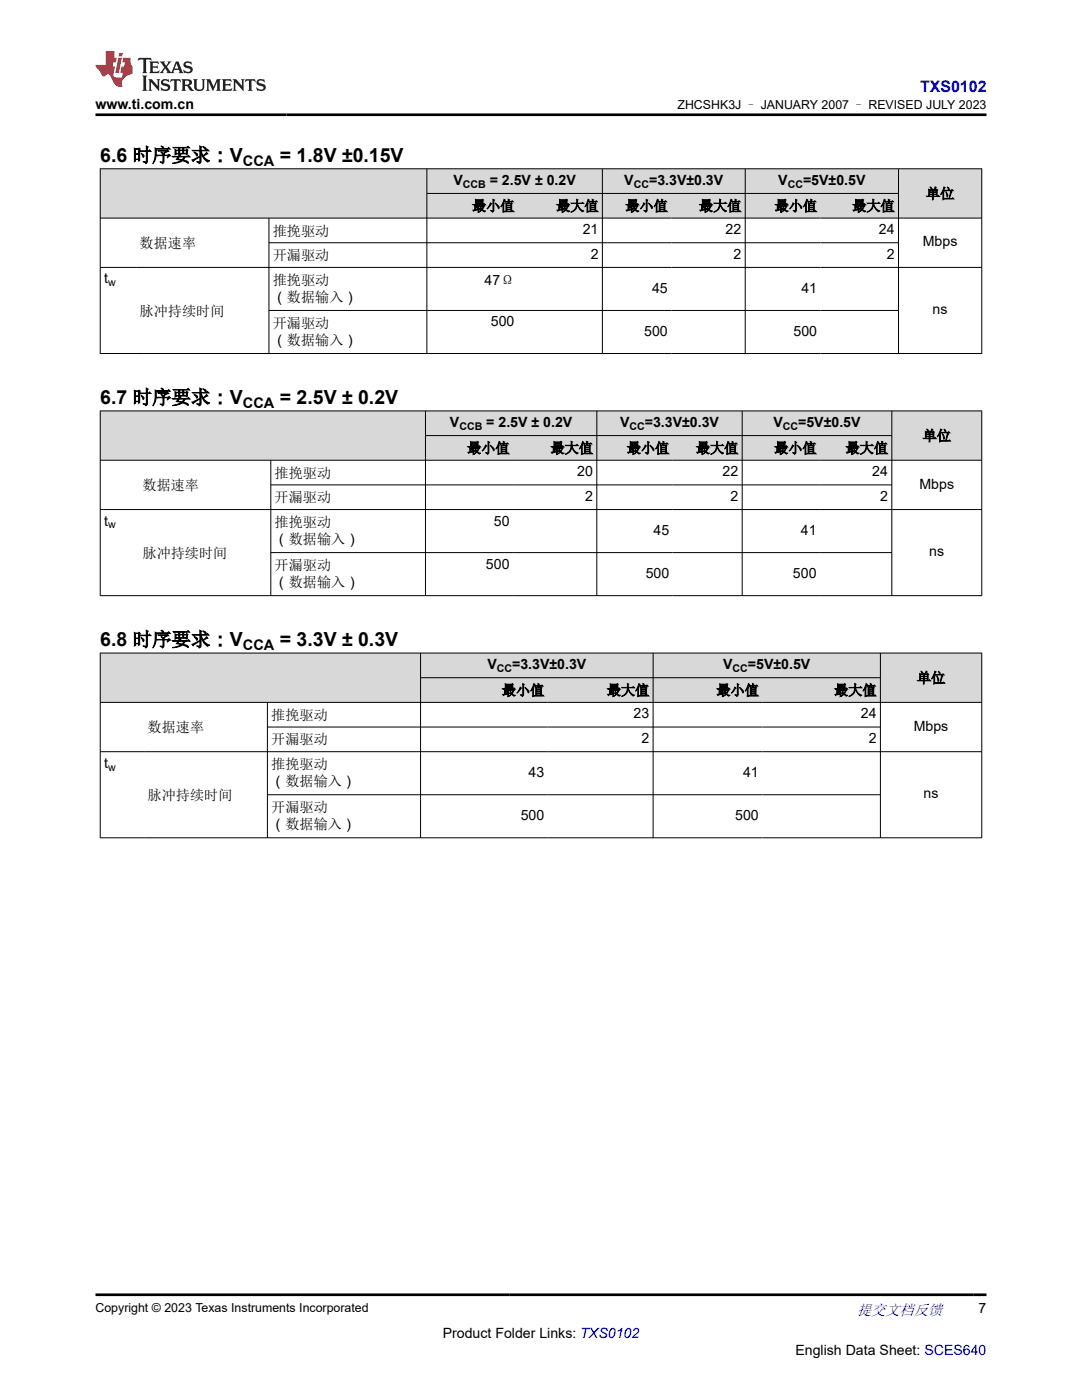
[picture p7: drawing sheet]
<svg xmlns="http://www.w3.org/2000/svg" width="216mm" height="279mm" viewBox="0 0 216 279" stroke-linecap="round" stroke-linejoin="round" font-family="sans-serif">
<g fill="#d8d8d8">
<path d="M20 33.7h175.9v4.9h-175.9z" fill-rule="evenodd"/>
<path d="M20.1 33.7h65v9.8h-65z" fill-rule="evenodd"/>
<path d="M85.2 33.7h34.9v4.8h-34.9z" fill-rule="evenodd"/>
<path d="M120.3 33.7h28.3v4.8h-28.3z" fill-rule="evenodd"/>
<path d="M148.8 33.7h30.4v4.8h-30.4z" fill-rule="evenodd"/>
<path d="M179.3 33.7h16.5v9.8h-16.5z" fill-rule="evenodd"/>
<path d="M85.2 38.7h18.2v4.8h-18.2z" fill-rule="evenodd"/>
<path d="M103.4 38.7h16.7v4.8h-16.7z" fill-rule="evenodd"/>
<path d="M120.3 38.7h13.6v4.8h-13.6z" fill-rule="evenodd"/>
<path d="M133.9 38.7h14.7v4.8h-14.7z" fill-rule="evenodd"/>
<path d="M148.8 38.7h14.9v4.8h-14.9z" fill-rule="evenodd"/>
<path d="M163.7 38.7h15.5v4.8h-15.5z" fill-rule="evenodd"/>
</g>
<g fill="none" stroke="#000" stroke-width=".2">
<path d="M19.9 33.7h176.1M20 33.6v37M85.2 33.6v37M85.2 38.6h94.1M120.2 33.6v37M148.7 33.6v37M179.3 33.6v37M195.9 33.6v37M19.9 43.5h176.1M19.9 53.4h176.1M53.7 43.5v27.1M53.7 48.4h125.6"/>
<path d="M19.9 70.5h176.1M53.7 62h125.6"/>
</g>
<g fill="#d8d8d8">
<path d="M20 82h175.9v4.9h-175.9z" fill-rule="evenodd"/>
<path d="M20.1 82.1h64.7v9.7h-64.7z" fill-rule="evenodd"/>
<path d="M85 82.1h34v4.8h-34z" fill-rule="evenodd"/>
<path d="M119.2 82.1h28.8v4.8h-28.8z" fill-rule="evenodd"/>
<path d="M148.2 82.1h29.7v4.8h-29.7z" fill-rule="evenodd"/>
<path d="M178 82.1h17.8v9.7h-17.8z" fill-rule="evenodd"/>
<path d="M85 87h17.4v4.8h-17.4z" fill-rule="evenodd"/>
<path d="M102.4 87h16.6v4.8h-16.6z" fill-rule="evenodd"/>
<path d="M119.2 87h15v4.8h-15z" fill-rule="evenodd"/>
<path d="M134.2 87h13.8v4.8h-13.8z" fill-rule="evenodd"/>
<path d="M148.2 87h15.4v4.8h-15.4z" fill-rule="evenodd"/>
<path d="M163.6 87h14.3v4.8h-14.3z" fill-rule="evenodd"/>
</g>
<g fill="none" stroke="#000" stroke-width=".2">
<path d="M19.9 82h176.1M19.9 91.9h176.1M20 81.9v37M54 91.9v27M54 96.8h124M84.9 81.9v37M84.9 86.9h93.1M119.1 81.9v37M148.1 81.9v37M178 81.9v37M195.9 81.9v37M19.9 101.7h176.1"/>
<path d="M19.9 118.9h176.1M54 110.3h124"/>
</g>
<g fill="#d8d8d8">
<path d="M20 130.3h175.9v5h-175.9z" fill-rule="evenodd"/>
<path d="M20.1 130.4h63.8v9.7h-63.8z" fill-rule="evenodd"/>
<path d="M84 130.4h46.3v4.8h-46.3z" fill-rule="evenodd"/>
<path d="M130.4 130.4h45.2v4.8h-45.2z" fill-rule="evenodd"/>
<path d="M175.7 130.4h20.1v9.7h-20.1z" fill-rule="evenodd"/>
<path d="M84 135.3h25.3v4.8h-25.3z" fill-rule="evenodd"/>
<path d="M109.3 135.3h21v4.8h-21z" fill-rule="evenodd"/>
<path d="M130.4 135.3h21.7v4.8h-21.7z" fill-rule="evenodd"/>
<path d="M152.1 135.3h23.5v4.8h-23.5z" fill-rule="evenodd"/>
</g>
<g fill="none" stroke="#000" stroke-width=".2">
<path d="M19.9 130.3h176.1M20 130.3v37M83.9 130.3v37M83.9 135.3h91.8M130.3 130.3v37M175.7 130.3v37M195.9 130.3v37M19.9 140.2h176.1M19.9 150h176.1M53.4 140.2v27.1M53.4 145.1h122.3M53.4 158.6h122.3"/>
<path d="M19.9 167.2h176.1"/>
</g>
<path d="M27.7 11.6l-.2 .5 .5-.2h.6v.1v2.2l-.2 .4h1l-.2-.4v-2.2v-.1h.5l.5 .2-.1-.5zM29.8 12.3l.2 .4v1.5l-.2 .4h1.9l.1-.6a1.08 1.08 0 0 1-1.3 .2v-.7h.6l.4 .2v-.7l-.4 .2h-.6v-.5l.2-.2a1 1 0 0 1 1 .3l-.1-.5zM31.8 12.3l1 1.1-1 1.2h.9l-.2-.2 .4-.8 .5 .8-.2 .2h1.6l-.2-.2 .1-.5h1l.1 .5-.1 .2h.9l-.2-.3-.8-2h-.5l-1 2.2-.8-1.1 .9-1.1h-.8l.2 .2-.5 .6-.3-.6 .1-.2zM35.2 12.7l.4 1h-.8zM36.8 12.4a.65 .65 0 0 0-.2 .7 .65 .65 0 0 0 .6 .5l.7 .1 .1 .3a.79 .79 0 0 1-.7 .4 .79 .79 0 0 1-.7-.5l.1 .7 .2-.1a.93 .93 0 0 0 1.1 .1 .93 .93 0 0 0 .4-1 1.46 1.46 0 0 0-1.2-.6l-.1-.3a1.09 1.09 0 0 1 1.2 .2l-.2-.6-.1 .1-.6-.2zM28.4 15.1l.2 .4v2.2l-.2 .4h1l-.2-.4v-2.2l.2-.4zM29.6 15.8l.2 .4v1.5l-.2 .4h.8l-.3-.4v-1.3l1.7 1.8v-2l.2-.4h-.8l.2 .2 .1 1.1-1.2-1.3zM32.3 15.9a.65 .65 0 0 0-.2 .8 .65 .65 0 0 0 .7 .4l.6 .2 .1 .2a.79 .79 0 0 1-.7 .4 .79 .79 0 0 1-.7-.5l.1 .7 .2-.1a.93 .93 0 0 0 1.1 .1 .93 .93 0 0 0 .4-.9 1.46 1.46 0 0 0-1.2-.6l-.1-.4a1.09 1.09 0 0 1 1.2 .2l-.2-.6-.1 .1-.6-.1zM34.1 15.8l-.1 .6a.63 .63 0 0 1 .7-.3l.1 1.6-.3 .4h1l-.2-.4v-1.6a.66 .66 0 0 1 .8 .3l-.1-.6zM36.2 15.8l.2 .4v1.5l-.2 .4h.9l-.2-.2v-.7h.5l.1 .2a.79 .79 0 0 0 1.2 .6l-1-.9a.61 .61 0 0 0 .6-.6 .61 .61 0 0 0-.5-.7zM36.9 16.1h.2a.47 .47 0 0 1 .5 .1 .47 .47 0 0 1 .1 .5l-.2 .1-.6 .1zM38.5 15.8l.2 .2a2.27 2.27 0 0 0 .4 2 1.04 1.04 0 0 0 1.7-.7v-1.3l.2-.2h-.8l.2 .4v1.1a.6 .6 0 0 1-.6 .6 .6 .6 0 0 1-.6-.6v-1.1l.3-.4zM41.1 15.8l.2 .4v1.5l-.2 .4h.7l-.2-.4v-1.4l.9 1.9 .8-1.9v1.4l-.2 .4h1l-.3-.4v-1.5l.3-.4h-.8l-.7 1.5-.7-1.5zM44.3 15.8l.2 .4v1.5l-.2 .4h1.9l.1-.6a1.09 1.09 0 0 1-1.3 .2v-.7h.6l.4 .2v-.6l-.4 .2h-.6v-.6l.2-.1a1.01 1.01 0 0 1 1 .3l-.1-.6zM46.4 15.8l.3 .4v1.5l-.3 .4h.8l-.2-.4v-1.3l1.6 1.8v-2l.2-.4h-.7l.2 .2v1.1l-1.2-1.3zM49 15.8l-.1 .6a.63 .63 0 0 1 .8-.3v1.6l-.3 .4h1l-.2-.4v-1.6a.66 .66 0 0 1 .8 .3l-.1-.6zM51.4 15.9a.65 .65 0 0 0-.2 .8 .65 .65 0 0 0 .6 .4l.6 .2 .2 .2a.79 .79 0 0 1-.8 .4 .79 .79 0 0 1-.6-.5l.1 .7 .2-.1a.93 .93 0 0 0 1 .1 .93 .93 0 0 0 .5-.9 1.46 1.46 0 0 0-1.3-.6l-.1-.4a1.09 1.09 0 0 1 1.3 .2l-.2-.6-.2 .1-.5-.1z" fill="#231f20"/>
<path d="M21.1 10.2v2.8h-2.1l.1 .3 .9 1a.95 .95 0 0 0 .9 .9 .59 .59 0 0 1 .6-.4 .59 .59 0 0 1 .5 .4l.4 .7a1.59 1.59 0 0 0 2.1 1.4 1.61 1.61 0 0 1 1-2.3l1-.3-.1-1.5a1.59 1.59 0 0 1-.4-1.7h-1.4l-.2 .9h.5l-.1 .9h-.5l-.2 1v.2l.4 .1-.2 .9h-.6a.73 .73 0 0 1-1.1-.7l.3-1.5h-.5l.2-.9h.5l.2-.9h-.5v-1.3zM23.6 11.5l-.6 3.1h.7l.6-3.1zM23.8 10.6l-.1 .6h.7l.1-.6z" fill="#ed1c24"/>
<path d="M19 22.9h177.8M19 258.4h177.8" fill="none" stroke="#000" stroke-width=".53"/>
<g font-size="3.9">
<text x="20" y="32.3">6.6 时序要求：V</text>
<text x="55.8" y="32.3">= 1.8V ±0.15V</text>
<text x="20" y="80.6">6.7 时序要求：V</text>
<text x="55.8" y="80.6">= 2.5V ± 0.2V</text>
<text x="20" y="128.9">6.8 时序要求：V</text>
<text x="55.8" y="128.9">= 3.3V ± 0.3V</text>
</g>
<text font-size="3.2" fill="#00f" x="183.6" y="18.3">TXS0102</text>
<text font-size="3" fill="#00f" x="171" y="262.4">提交文档反馈</text>
<g font-size="2.9">
<text x="48.5" y="33.1">CCA</text>
<text x="48.5" y="81.4">CCA</text>
<text x="48.5" y="129.7">CCA</text>
</g>
<g font-size="2.8">
<text x="19" y="21.7">www.ti.com.cn</text>
<text x="90.5" y="36.9">V</text>
<text x="97.7" y="36.9">= 2.5V ± 0.2V</text>
<text x="124.6" y="36.9">V</text>
<text x="129.5" y="36.9">=3.3V±0.3V</text>
<text x="155.3" y="36.9">V</text>
<text x="160.2" y="36.9">=5V±0.5V</text>
<text x="184.8" y="39.6">单位</text>
<text x="54.4" y="47">推挽驱动</text>
<text x="94.2" y="42.1">最小值</text>
<text x="111" y="42.1">最大值</text>
<text x="116.3" y="46.7">21</text>
<text x="124.8" y="42.1">最小值</text>
<text x="139.5" y="42.1">最大值</text>
<text x="144.8" y="46.7">22</text>
<text x="154.6" y="42.1">最小值</text>
<text x="170.1" y="42.1">最大值</text>
<text x="175.4" y="46.7">24</text>
<text x="27.9" y="49.5">数据速率</text>
<text x="54.4" y="51.9">开漏驱动</text>
<text x="117.9" y="51.6">2</text>
<text x="146.4" y="51.6">2</text>
<text x="176.9" y="51.6">2</text>
<text x="184.1" y="49.2">Mbps</text>
<text x="20.8" y="56.6">t</text>
<text x="54.4" y="56.8">推挽驱动</text>
<text x="96.7" y="56.8">47Ω</text>
<text x="130.1" y="58.4">45</text>
<text x="159.9" y="58.4">41</text>
<text x="27.9" y="63">脉冲持续时间</text>
<text x="54.4" y="60.2">（数据输入）</text>
<text x="54.4" y="65.4">开漏驱动</text>
<text x="98" y="65.2">500</text>
<text x="186.1" y="62.7">ns</text>
<text x="54.4" y="68.8">（数据输入）</text>
<text x="128.5" y="67">500</text>
<text x="158.3" y="67">500</text>
<text x="89.8" y="85.2">V</text>
<text x="97" y="85.2">= 2.5V ± 0.2V</text>
<text x="123.7" y="85.2">V</text>
<text x="128.7" y="85.2">=3.3V±0.3V</text>
<text x="154.3" y="85.2">V</text>
<text x="159.3" y="85.2">=5V±0.5V</text>
<text x="184.1" y="87.9">单位</text>
<text x="54.8" y="95.3">推挽驱动</text>
<text x="93.2" y="90.4">最小值</text>
<text x="109.9" y="90.4">最大值</text>
<text x="115.2" y="95">20</text>
<text x="125.1" y="90.4">最小值</text>
<text x="138.9" y="90.4">最大值</text>
<text x="144.2" y="95">22</text>
<text x="154.5" y="90.4">最小值</text>
<text x="168.7" y="90.4">最大值</text>
<text x="174" y="95">24</text>
<text x="28.4" y="97.8">数据速率</text>
<text x="54.8" y="100.2">开漏驱动</text>
<text x="116.8" y="100">2</text>
<text x="145.8" y="100">2</text>
<text x="175.6" y="100">2</text>
<text x="183.5" y="97.5">Mbps</text>
<text x="20.8" y="104.9">t</text>
<text x="54.8" y="105.2">推挽驱动</text>
<text x="98.5" y="104.9">50</text>
<text x="130.4" y="106.7">45</text>
<text x="159.8" y="106.7">41</text>
<text x="28.4" y="111.3">脉冲持续时间</text>
<text x="54.8" y="108.6">（数据输入）</text>
<text x="54.8" y="113.8">开漏驱动</text>
<text x="97" y="113.5">500</text>
<text x="185.4" y="111">ns</text>
<text x="54.8" y="117.1">（数据输入）</text>
<text x="128.8" y="115.3">500</text>
<text x="158.2" y="115.3">500</text>
<text x="97.2" y="133.5">V</text>
<text x="102.2" y="133.5">=3.3V±0.3V</text>
<text x="144.3" y="133.5">V</text>
<text x="149.2" y="133.5">=5V±0.5V</text>
<text x="183" y="136.3">单位</text>
<text x="54.1" y="143.7">推挽驱动</text>
<text x="100.1" y="138.7">最小值</text>
<text x="121.1" y="138.7">最大值</text>
<text x="126.4" y="143.4">23</text>
<text x="142.9" y="138.7">最小值</text>
<text x="166.4" y="138.7">最大值</text>
<text x="171.8" y="143.4">24</text>
<text x="29.5" y="146.1">数据速率</text>
<text x="54.1" y="148.6">开漏驱动</text>
<text x="128" y="148.3">2</text>
<text x="173.3" y="148.3">2</text>
<text x="182.3" y="145.8">Mbps</text>
<text x="20.8" y="153.2">t</text>
<text x="54.1" y="153.5">推挽驱动</text>
<text x="105.5" y="155">43</text>
<text x="148.3" y="155">41</text>
<text x="29.5" y="159.6">脉冲持续时间</text>
<text x="54.1" y="156.9">（数据输入）</text>
<text x="184.3" y="159.3">ns</text>
<text x="54.1" y="162.1">开漏驱动</text>
<text x="54.1" y="165.5">（数据输入）</text>
<text x="103.9" y="163.6">500</text>
<text x="146.7" y="163.6">500</text>
<text x="195.3" y="262.1">7</text>
<text x="88.3" y="266.9">Product Folder Links: TXS0102</text>
<text x="158.7" y="270.3">English Data Sheet: SCES640</text>
</g>
<g font-size="2.5">
<text x="135.2" y="21.8">ZHCSHK3J – JANUARY 2007 – REVISED JULY 2023</text>
<text x="19" y="261.8">Copyright © 2023 Texas Instruments Incorporated</text>
</g>
<g font-size="2.1">
<text x="92.4" y="37.4">CCB</text>
<text x="126.5" y="37.4">CC</text>
<text x="157.2" y="37.4">CC</text>
<text x="21.6" y="57.1">w</text>
<text x="91.7" y="85.8">CCB</text>
<text x="125.6" y="85.8">CC</text>
<text x="156.2" y="85.8">CC</text>
<text x="21.6" y="105.4">w</text>
<text x="99.1" y="134.1">CC</text>
<text x="146.2" y="134.1">CC</text>
<text x="21.6" y="153.8">w</text>
</g>
</svg>
